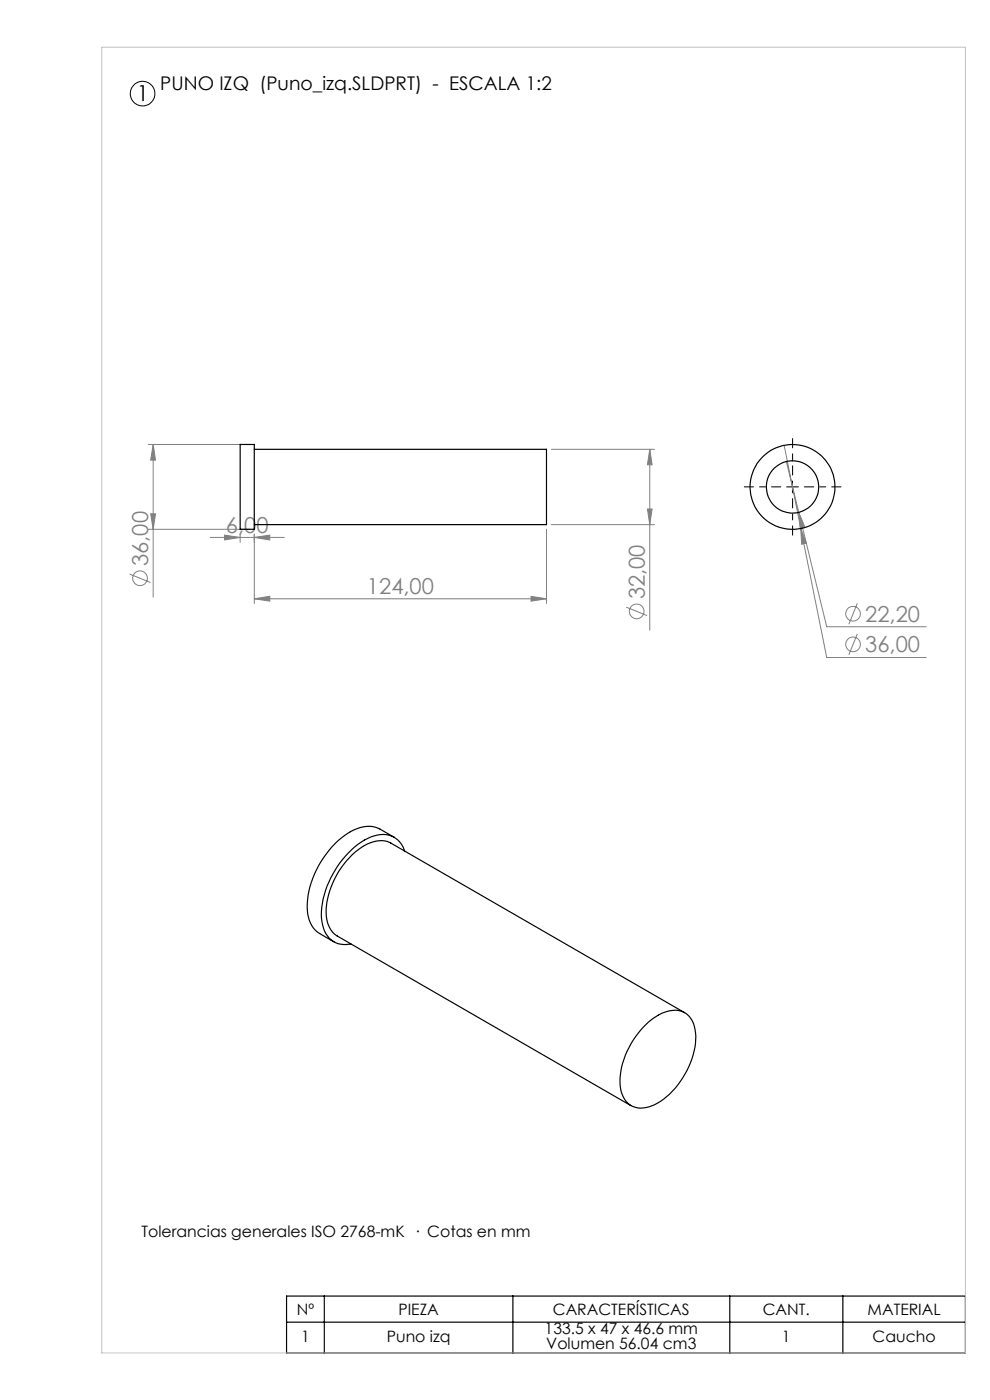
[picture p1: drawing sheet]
<svg xmlns="http://www.w3.org/2000/svg" width="210mm" height="297mm" viewBox="0 0 210 297" stroke-linecap="round" stroke-linejoin="round" font-family="sans-serif">
<g fill="none" stroke="#808080" stroke-width=".21">
<path d="M31.5 94.3h21.4M32.5 94.3l.5 3.3h-1zM32.5 94.3v32.4M116.9 95.3h21.9M137.8 95.3v38.4M137.8 95.3l.5 3.3h-1zM166.3 94.5l3.6 17.6M166.8 97.9l8.6 35.1h21.1M31.5 112.3h21.4M32 109h1l-.5 3.3zM44.6 114h15.7M47.6 113.5l3.3 .5-3.3 .5z"/>
<path d="M50.9 113.3v1.7M53.9 114l3.3-.5v1zM53.9 113.3v14.7M115.9 112.3v15.7M116.9 111.3h21.9M137.3 108h1l-.5 3.3zM169.4 108.7l1.3 3.1-1 .2zM169.9 112.1l1.1 3.1-1 .3zM169.9 112.1l5.5 27.4h21.1M27.5 121.8l4.4 1.8M53.9 127l3.3-.5v1zM53.9 127h62"/>
<path d="M112.6 126.5l3.3 .5-3.3 .5zM132.8 128.8l4.5 1.8M181.9 128l-1.8 4.4M181.9 134.5l-1.8 4.4"/>
<circle cx="29.7" cy="122.7" r="1.55"/>
<circle cx="135.1" cy="129.7" r="1.56"/>
<circle cx="180.9" cy="130.2" r="1.55"/>
<circle cx="180.9" cy="136.7" r="1.55"/>
</g>
<g fill="none" stroke="#000" stroke-width=".21">
<path d="M166.9 103.3h2.5M168.1 102.1v2.5"/>
<circle cx="30.2" cy="19.9" r="2.6"/>
</g>
<path d="M60.8 275h144v12h-144zM68.8 275v12M108.8 275v12M154.8 275v12M178.8 275v12M60.8 280.5h144" fill="none" stroke="#000" stroke-width=".25"/>
<path d="M165.6 103.3h-7.7M168.1 100.8v-7.8M168.1 105.8v7.7M170.6 103.3h7.8" fill="none" stroke="#000" stroke-width=".21" stroke-dasharray="15.2 1.3 1.3 1.3" stroke-dashoffset="13.3"/>
<path d="M21.6 10h183.2v277h-183.2z" fill="none" stroke="#c0c0c0" stroke-width=".21"/>
<g fill="#808080">
<path d="M53.9 114l3.3-.5v1zM47.6 113.5l3.3 .5-3.3 .5z"/>
<path d="M169.4 108.7l.3 3.3 1-.2zM169.9 112.1l.1 3.4 1-.3z"/>
<path d="M32 109h1l-.5 3.3zM32.5 94.3l.5 3.3h-1z"/>
<path d="M137.3 108h1l-.5 3.3zM137.8 95.3l.5 3.3h-1z"/>
<path d="M53.9 127l3.3-.5v1zM112.6 126.5l3.3 .5-3.3 .5z"/>
</g>
<g fill="none" stroke="#000" stroke-width=".25">
<path d="M50.9 94.3h3v18h-3zM53.9 95.3h62v16h-62M83.6 177.6l-3-1.7a6.7 6.7 0 0 0-7 1 19.7 19.7 0 0 0-8.4 16.2 5.9 5.9 0 0 0 2.6 4.9l3 1.8M85.8 180.5a4.8 4.8 0 0 0-6.5-3.2 17.1 17.1 0 0 0-9.2 9 15.8 15.8 0 0 0-1.7 9.9 4.9 4.9 0 0 0 6.1 4.1M137.1 217.3a8.2 8.2 0 0 1 7.3-2.8 4.8 4.8 0 0 1 3.1 4.6 17.4 17.4 0 0 1-6.7 14.1 7.1 7.1 0 0 1-6.1 1.7 5 5 0 0 1-3.2-5.3 17.6 17.6 0 0 1 5.6-12.3zM145.2 214.8l-62.3-35.9a6.4 6.4 0 0 0-6.9 1.3 17.7 17.7 0 0 0-6.8 14.1 5.4 5.4 0 0 0 2.3 4.3l62.3 36"/>
<circle cx="168.1" cy="103.3" r="9"/>
<circle cx="168.1" cy="103.3" r="5.5"/>
</g>
<text font-size="4.7" x="29" y="21.5">1</text>
<g font-size="4.7" fill="#808080">
<text x="47.9" y="113">6,00</text>
<text x="31.4" y="120.1" transform="rotate(-90 31.4 120.1)">36,00</text>
<text x="77.8" y="126">124,00</text>
<text x="136.8" y="127.1" transform="rotate(-90 136.8 127.1)">32,00</text>
<text x="183.5" y="131.9">22,20</text>
<text x="183.5" y="138.4">36,00</text>
</g>
<text font-size="4" x="34" y="19.1">PUNO IZQ (Puno_izq.SLDPRT) - ESCALA 1:2</text>
<g font-size="3.3">
<text x="30" y="262.4">Tolerancias generales ISO 2768-mK · Cotas en mm</text>
<text x="63" y="278.9">Nº</text>
<text x="84.5" y="278.9">PIEZA</text>
<text x="117.3" y="278.9">CARACTERÍSTICAS</text>
<text x="161.8" y="278.9">CANT.</text>
<text x="184" y="278.9">MATERIAL</text>
<text x="63.9" y="284.6">1</text>
<text x="82.1" y="284.6">Puno izq</text>
<text x="115.5" y="283">133.5 x 47 x 46.6 mm</text>
<text x="115.9" y="286.2">Volumen 56.04 cm3</text>
<text x="165.9" y="284.6">1</text>
<text x="185.1" y="284.6">Caucho</text>
</g>
</svg>
